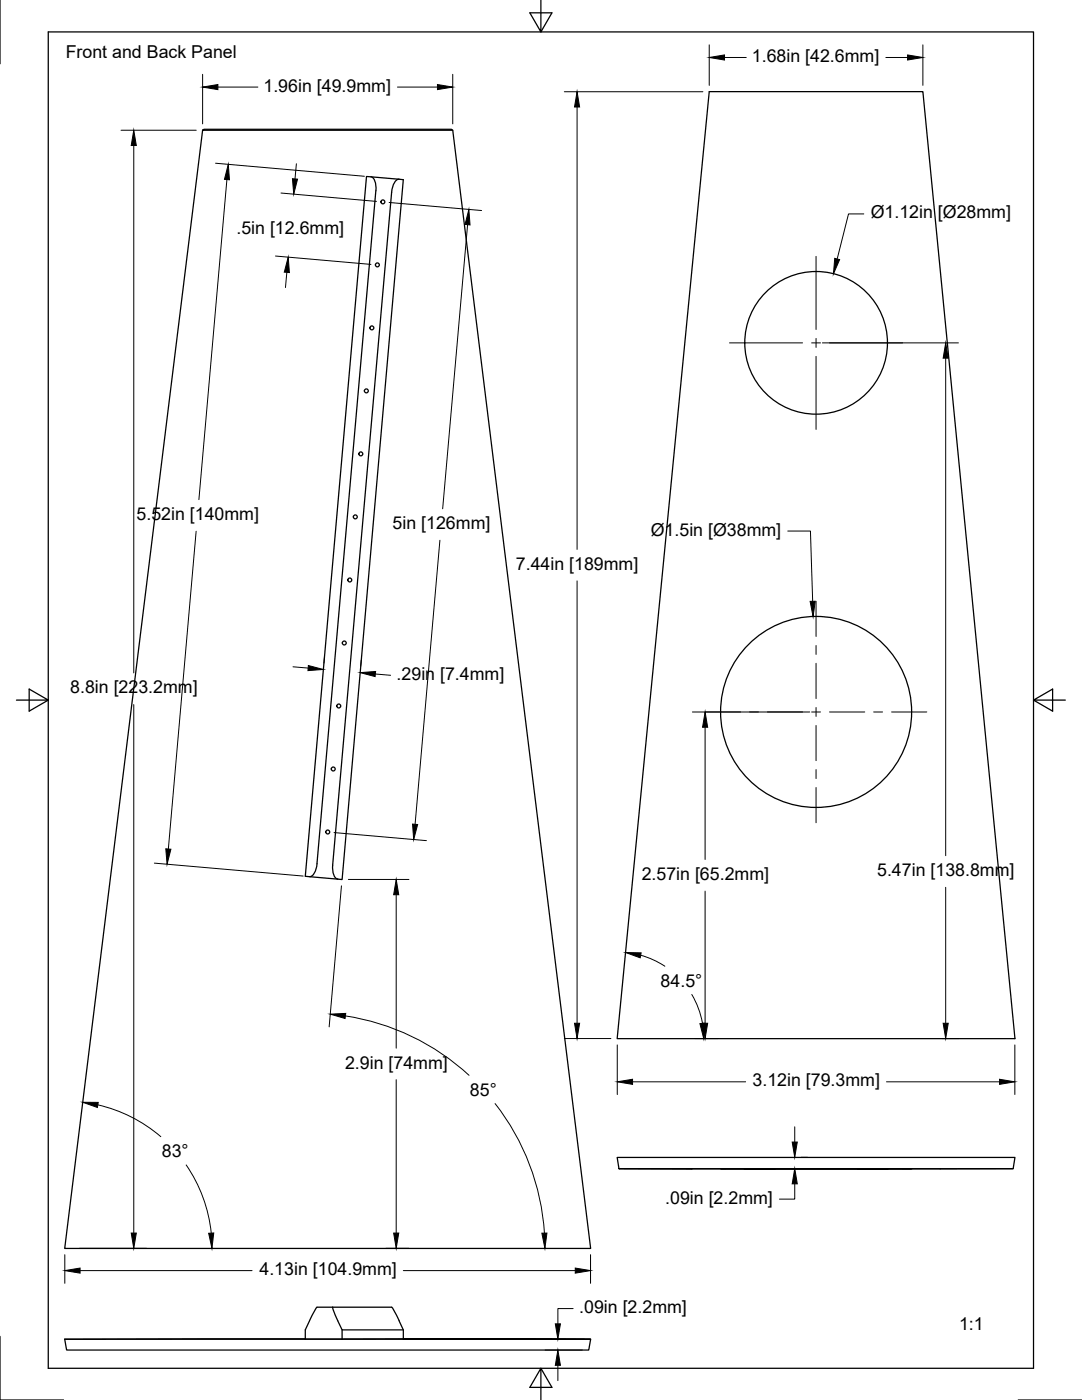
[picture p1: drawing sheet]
<svg xmlns="http://www.w3.org/2000/svg" width="216mm" height="279mm" viewBox="0 0 216 279" stroke-linecap="round" stroke-linejoin="round" font-family="sans-serif">
<!-- layer: Visible -->
<g fill="none" stroke="#000" stroke-width=".25">
<path d="M141.5 18.3h42.6l18.4 189h-79.4zM40.4 26h49.9l27.6 223.2h-105zM40.4 26l.3-.2h49.4l.2 .2M73.1 35.2l7.4 .7-12.2 139.6-7.4-.6zM74 35.3a2.45 2.45 0 0 1 1 2.8M75 38.1l-11.8 134.3M79.6 35.8a2.45 2.45 0 0 0-1.4 2.5l-11.8 134.4a2.45 2.45 0 0 0 1 2.7M63.3 172.4a2.45 2.45 0 0 1-1.5 2.6M123.5 233.2l-.4-2.2h79.4l-.3 2.2h-78.7l31.1 .1M143.8 233.2h38.1zM154.6 233.3h-6h28.5h-6M202.2 233.2l-47.6 .1"/>
<path d="M12.9 267.3l.4 2.1h104.2l.4-2.1M60.9 267.2l-48 .1M66.4 260.9l.4 1.3 1.5 3.2h12.2M68.3 265.4v1.8M79.6 263.6l.9 1.8v1.8M79.7 263.6l-1.6-2.7h-14.8l-.9 1.3-1.5 3.2v1.8h19.6M80.5 267.2l37.4 .1h-105"/>
<circle cx="75.3" cy="52.9" r=".39"/>
<circle cx="76.4" cy="40.3" r=".39"/>
<circle cx="73.1" cy="78" r=".39"/>
<circle cx="74.2" cy="65.4" r=".39"/>
<circle cx="162.8" cy="68.4" r="14.2"/>
<circle cx="72" cy="90.6" r=".39"/>
<circle cx="69.8" cy="115.7" r=".39"/>
<circle cx="70.9" cy="103.2" r=".39"/>
<circle cx="68.7" cy="128.3" r=".39"/>
<circle cx="66.5" cy="153.5" r=".39"/>
<circle cx="67.6" cy="140.9" r=".39"/>
<circle cx="162.8" cy="142.1" r="19.1"/>
<circle cx="65.4" cy="166" r=".39"/>
</g>
<!-- layer: Center Lines -->
<g fill="none" stroke="#000" stroke-width=".2">
<path d="M162.8 51.2v14.6M145.6 68.4h14.5M161.9 68.4h1.8M162.8 67.5v1.8M162.8 71.1v14.6M165.5 68.4h14.6M162.8 120v7M162.8 128.8v1.8M162.8 132.4v7M140.7 142.1h7.1M149.6 142.1h1.7M153.1 142.1h7"/>
<path d="M161.9 142.1h1.8M162.8 141.2v1.8M162.8 144.8v7M162.8 153.6v1.8M162.8 157.2v7M165.5 142.1h7.1M174.3 142.1h1.8M177.9 142.1h7"/>
</g>
<!-- layer: Dimensions -->
<g fill="none" stroke="#000" stroke-width=".2">
<path d="M40.4 14.8v9.9M43.5 17.4h8M79.3 17.4h8M90.3 14.8v9.9M112.6 18.3h27.7M141.5 9v8M144.6 11.5h4.3M176.8 11.5h4.3M184.1 9v8M24.2 26h15M26.7 29v105.3M43 32.6l29.7 2.6"/>
<path d="M45.3 35.8l-5.6 63.9M56.1 38.5l19 1.7M59.1 32.7l-.2 3M115.1 21.4v88.2M55 51.1l19 1.7M57.2 54.4l-.2 3M77.6 40.4l18.5 1.6M93.3 44.8l-5 56.7M172.4 42.7h-3.1l-2.3 9M164.1 68.4h27.1M188.7 71.5v99.3M39.1 106l-5.5 63.4"/>
<path d="M87.8 107.8l-5 56.7M115.1 115.9v88.3M157.2 106h4.5l.5 14M58.5 133.1l3 .2M64.7 131.1l-.1 1.2M72.1 131.7l-.1 1.3M74.9 134.5l3 .3M26.7 140.6v105.5M138.2 142.1h23.4M140.7 145.1v26.4M30.8 172.3l29.7 2.5M66.7 166.2l18.4 1.6"/>
<path d="M68.1 176.8l-2.4 28.1M69.5 175.5h12.1M79.1 178.6v30.6M140.7 177.8v26.4M188.7 177.1v27.1M127.8 190.6l2.2 .8 2.7 1.4M138 198.5a17.3 17.3 0 0 1 2.2 5.7M68.9 202.7a46.9 46.9 0 0 1 24.7 11.9M79.1 215.5v30.6M112.6 207.3h9.3M123.2 208.5v9.9M126.2 215.9h22.6"/>
<path d="M138.7 207.3h4.5M176.9 215.9h22.6M188.1 207.3h3.1M202.5 208.5v9.9M19.5 220.5a29.4 29.4 0 0 1 12.6 6.3M37.1 232.5a29.4 29.4 0 0 1 5.1 13.6M98.8 220.2a46.9 46.9 0 0 1 9.8 25.9M158.6 236.3v3h-3.1M158.6 224.9v3M159.9 231h1.2M159.9 233.2h1.2M12.9 250.4v5.7"/>
<path d="M15.8 249.1h13.4M16 253.6h34.3M77 249.1h4.6M80.5 253.6h34.3M117.8 250.4v5.7M108.8 267.3h7.8M108.8 269.4h7.4M111.3 272.5v3M114.4 261.2h-3.1v3"/>
</g>
<g fill="#000" stroke="#000" stroke-width=".2">
<path d="M40.4 17.4l3.1-.5v1zM87.3 16.9l3 .5-3 .5zM141.5 11.5l3.1-.5v1zM181.1 11l3 .5-3 .5zM26.7 26l.5 3h-1zM45.6 32.8l.2 3.1-1-.1zM58.4 35.7l1 .1-.8 2.9zM115.1 18.3l.6 3.1h-1.1zM57.5 51.3l.2 3.1-1-.1zM93.6 41.8l.2 3.1-1-.1zM166.6 51.6l.9 .2-1.2 2.9zM188.7 68.4l.5 3.1h-1z"/>
<path d="M161.6 120h1.1l-.5 3.1zM61.5 132.8l3 .8-3.1 .2zM71.9 134.2l3.1-.2-.2 1zM140.7 142.1l.5 3h-1zM33.1 169.4l1 .1-.8 3zM79.1 175.5l.5 3.1h-1.1zM82.3 164.5h1l-.8 3.1zM124.8 190.1l3.1 .1-.2 1zM65.9 202.4l3.1-.2-.1 1.1zM114.6 204.2h1.1l-.6 3.1zM123.2 215.9l3-.5v1zM140.2 204.2h1l-.5 3.1z"/>
<path d="M139.7 204.3l1-.1-.3 3.1zM188.2 204.2h1l-.5 3.1zM199.5 215.4l3 .5-3 .5zM16.5 220h3.1l-.2 1zM158.1 227.9h1l-.5 3.1zM158.6 233.2l.5 3.1h-1zM12.9 253.6l3.1-.5v1zM26.2 246.1h1l-.5 3zM41.6 246.1h1.1l-.4 3zM78.5 246.1h1.1l-.5 3zM108.1 246.1h1l-.4 3zM114.8 253.1l3 .5-3 .5z"/>
<path d="M111.3 269.4l.5 3.1h-1zM110.8 264.2h1l-.5 3.1z"/>
</g>
<!-- layer: Border -->
<path d="M0 0v12.7M9.6 6.4h196.6v266.7h-196.6zM107.9 0v6.4l-2.2-3.8h4.4l-2.2 3.8M3.3 139.7h6.3l-3.8-2.2v4.4l3.8-2.2M206.2 139.7l3.8 2.2v-4.4l-3.8 2.2h6.4M0 266.7v12.7h12.7M107.9 273.1l2.2 3.8h-4.4l2.2-3.8v6.3M203.2 279.4h12.7" fill="none" stroke="#000" stroke-width=".25"/>
<g font-size="3.5">
<text x="13.1" y="11.6">Front and Back Panel</text>
<text x="150" y="12.4">1.68in [42.6mm]</text>
<text x="52.6" y="18.3">1.96in [49.9mm]</text>
<text x="47.2" y="46.8">.5in [12.6mm]</text>
<text x="173.7" y="43.6">Ø1.12in [Ø28mm]</text>
<text x="27.2" y="103.8">5.52in [140mm]</text>
<text x="78.3" y="105.6">5in [126mm]</text>
<text x="129.9" y="106.9">Ø1.5in [Ø38mm]</text>
<text x="102.9" y="113.7">7.44in [189mm]</text>
<text x="79.1" y="135.7">.29in [7.4mm]</text>
<text x="14" y="138.4">8.8in [223.2mm]</text>
<text x="128" y="175.6">2.57in [65.2mm]</text>
<text x="175" y="174.9">5.47in [138.8mm]</text>
<text x="131.8" y="196.9">84.5°</text>
<text x="68.9" y="213.3">2.9in [74mm]</text>
<text x="93.8" y="218.7">85°</text>
<text x="150.2" y="216.8">3.12in [79.3mm]</text>
<text x="32.3" y="230.9">83°</text>
<text x="132.7" y="240.2">.09in [2.2mm]</text>
<text x="51.8" y="254.5">4.13in [104.9mm]</text>
<text x="115.6" y="262.1">.09in [2.2mm]</text>
<text x="191.4" y="265.5">1:1</text>
</g>
</svg>
